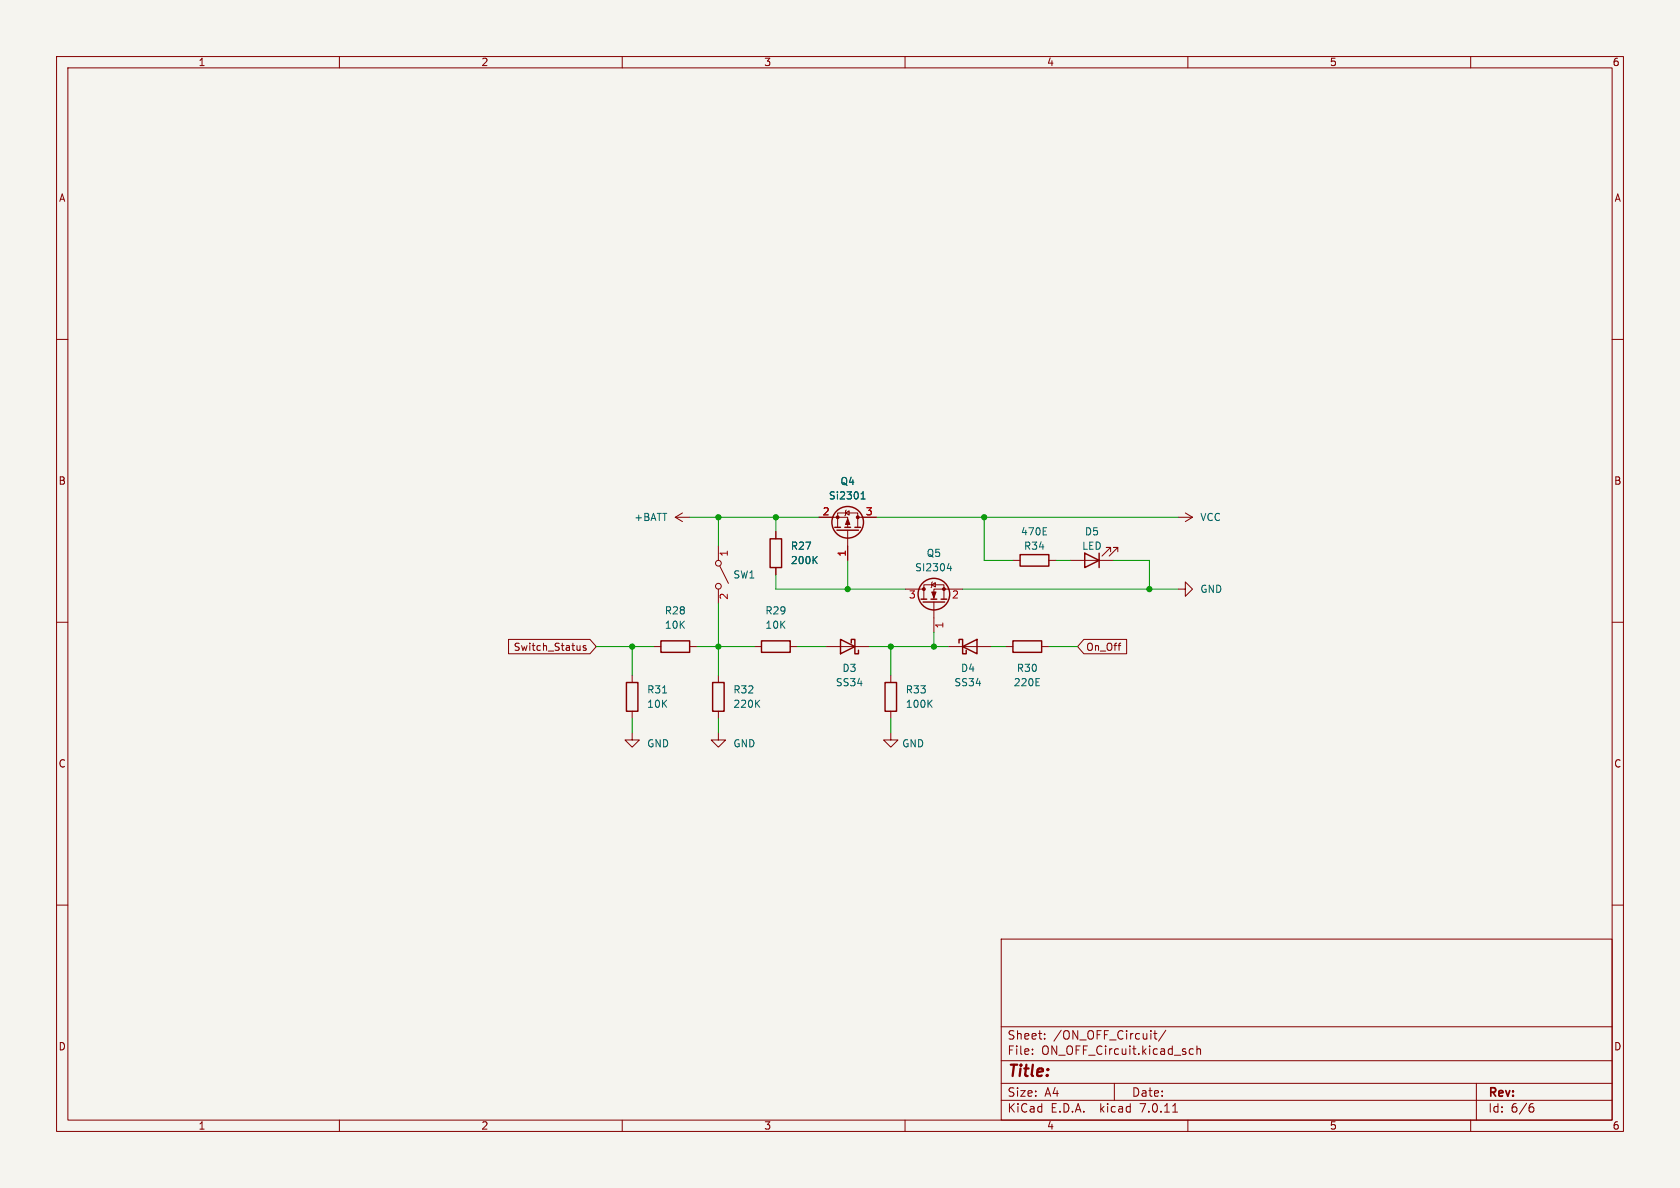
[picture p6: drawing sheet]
<svg xmlns="http://www.w3.org/2000/svg" width="297mm" height="210mm" viewBox="0 0 297 210" stroke-linecap="round" stroke-linejoin="round" font-family="sans-serif">
<path d="M0 0h297v210h-297z" fill="#f5f4ef" stroke="#f5f4ef" stroke-width=".18"/>
<g fill="none" stroke="#840000" stroke-width=".18">
<path d="M10 10h277v190h-277zM12 12h273v186h-273zM60 10v2M110 10v2M160 10v2M210 10v2M260 10v2M10 60h2M285 60h2M119.4 91.4h2.5M119.4 91.4l1.2 .8M120.6 90.7l-1.2 .7"/>
<path d="M127 96.5v2.6M137.2 94v1.3M144.8 91.4h5.1v1.8M148.1 93.2v-2.5h3.5v2.5M149.5 90.7l.6-.4v.8zM149.6 90.2l-.1 .1v.8l-.1 .1M149.9 93.7v5.4M151.6 91.4h3.3M179.1 99.1h1.2M185.4 99.1h1.3M189.2 99.1h7.6M196.3 97.5v-.7h-.7h.7l-1.5 1.5"/>
<path d="M197.6 97.5v-.7h-.8h.8l-1.5 1.5M208.3 91.4h2.5M209.5 90.7l1.3 .7M210.8 91.4l-1.3 .8M10 110h2M89.9 113h14.4l1.1 1.3-1.1 1.3h-14.4zM102.6 114.1v.9M102.6 114.8l-.2 .2M103.6 114.2l-.3-.1-.2 .2 .1 .2 .4 .1v.3h-.5M111.8 119.4v1.3M115.6 114.3h1.2M121.9 114.3h1.3"/>
<path d="M127 104.1v2.6M127 119.4v1.3M127.3 100.1l1.5 3M133.3 114.3h1.3M137.2 100.3v1.3M139.7 114.3h1.3M146 114.3h7.7M157.5 119.4v1.3M160 104.1h3.3M163.3 105.9v-2.5h3.6v2.5M164.7 103.4l.7-.4v.8zM164.8 102.9l-.1 .1v.8l-.1 .1"/>
<path d="M165.1 106.4v5.4M167.6 114.3h7.7M170.2 104.1h-5.1v1.8M177.8 114.3h1.3M184.1 114.3h1.3M191.6 113h7.6v2.6h-7.6l-1.1-1.3zM208.3 104.1h1.2v-1.2l1.3 1.2-1.3 1.3v-1.3M285 110h2M111.8 129.5v1.3h1.2l-1.2 1.3-1.3-1.3h1.3M111.8 125.7v1.3M127 129.5v1.3h1.3l-1.3 1.3-1.3-1.3h1.3M127 125.7v1.3"/>
<path d="M157.5 129.5v1.3h1.2l-1.2 1.3-1.3-1.3h1.3M157.5 125.7v1.3M10 160h2M285 160h2M177 166h108v32h-108zM60 198v2M110 198v2M160 198v2M177 194.5h108M177 191.5h108M177 187.5h108M177 181.5h108"/>
<path d="M182.5 186.3v.1M182.5 185.5v.1M184.7 183.6v.1M184.7 182.8v.1M197 191.5v3M204 182.7h.5M204.2 182.2v1.3l.3 .2M206.1 182.1l-1.3 2M207.3 196.6h.9M210 198v2M211 185.5l-.5-.1-.3 .3v.4l.2 .2h.6M211.6 185.5l.2-.1 .4 .1v.9"/>
<path d="M211.6 184.9v1.5M260 198v2M261 191.5v6.5M270.6 195.7h.3l.3 .3-.1 .5-.5 .1M271 195.1l-.4 .1"/>
<circle cx="127" cy="99.6" r=".51"/>
<circle cx="127" cy="103.6" r=".51"/>
</g>
<g fill="none" stroke="#840000" stroke-width=".25">
<path d="M136.1 95.3h2.1v5h-2.1zM147.6 93.2h1M148 93.7h3.8M149.4 93.2h1M151.1 93.2h1M180.3 98h5.1v2.1h-5.1zM191.8 97.8l2.5 1.3-2.5 1.2zM194.3 97.8v2.5M116.8 113.3h5.1v2h-5.1zM134.6 113.3h5.1v2h-5.1zM148.6 113l2.5 1.3-2.5 1.3zM150.5 113.7v-.7h.6v2.6h.7v-.7"/>
<path d="M162.8 105.9h1M163.2 106.4h3.8M164.6 105.9h1M166.4 105.9h1M169.5 113.7v-.7h.7v2.6h.6v-.7M170.2 114.3l2.5-1.3v2.6zM179.1 113.3h5v2h-5zM110.7 120.7h2.1v5h-2.1zM126 120.7h2v5h-2zM156.5 120.7h2v5h-2z"/>
<circle cx="149.9" cy="92.3" r="2.79"/>
<circle cx="165.1" cy="105" r="2.79"/>
</g>
<g fill="none" stroke="#006464" stroke-width=".18">
<path d="M143.9 98.9l.6 .7M144.5 98.4l-.8 .7M152.2 88.2h.7M152.2 87.3l.4-.4v1.3M184.4 94.6h.6M184.4 93.3h.6M167.5 100.5h.7M168.1 100.1v.8M183.2 120h.6M117.1 122.5h.8M133.8 124.3l.5 .7M134.3 123.8l-.7 .7"/>
<path d="M164.2 124.3l.6 .7M164.8 123.8l-.7 .7M183.2 121.2h.6"/>
</g>
<g fill="#840000" stroke="#840000" stroke-width=".18">
<path d="M164.7 104.6h.8l-.4 1.1z"/>
<path d="M149.9 91.7l.3 1h-.7z"/>
<circle cx="166.9" cy="104.1" r=".25"/>
<circle cx="163.3" cy="104.1" r=".25"/>
<circle cx="148.1" cy="91.4" r=".25"/>
<circle cx="151.6" cy="91.4" r=".25"/>
</g>
<g fill="none" stroke="#009600" stroke-width=".18">
<path d="M121.9 91.4h22.9M127 91.4v5.1M137.2 91.4v2.6M149.9 99.1v5M154.9 91.4h53.4M174 91.4v7.7h5.1M186.7 99.1h2.5M196.8 99.1h6.4v5M105.4 114.3h10.2M111.8 114.3v5.1M123.2 114.3h10.1M127 106.7v12.7"/>
<path d="M137.2 101.6v2.5h22.8M141 114.3h5M153.7 114.3h13.9M157.5 114.3v5.1M165.1 111.8v2.5M170.2 104.1h38.1M175.3 114.3h2.5M185.4 114.3h5.1M111.8 127v2.5M127 127v2.5M157.5 127v2.5"/>
</g>
<g fill="#009600" stroke="#009600" stroke-width=".18">
<circle cx="174" cy="91.4" r=".46"/>
<circle cx="157.5" cy="114.3" r=".46"/>
<circle cx="165.1" cy="114.3" r=".46"/>
<circle cx="203.2" cy="104.1" r=".46"/>
<circle cx="127" cy="114.3" r=".46"/>
<circle cx="137.2" cy="91.4" r=".46"/>
<circle cx="149.9" cy="104.1" r=".46"/>
<circle cx="111.8" cy="114.3" r=".46"/>
<circle cx="127" cy="91.4" r=".46"/>
</g>
<text font-size="2.8" fill="#840000" x="178" y="190.9">Title:</text>
<g font-size="2.1" fill="#840000">
<text x="178" y="184">Sheet:</text>
<text x="186.2" y="184">/ON_OFF_Circuit/</text>
<text x="178" y="186.7">File:</text>
<text x="184.1" y="186.7">ON_OFF_Circuit.kicad_sch</text>
<text x="178" y="196.9">KiCad</text>
<text x="178" y="194.1">Size:</text>
<text x="184.7" y="194.1">A4</text>
<text x="185.7" y="196.9">E.D.A.</text>
<text x="194.6" y="196.9">kicad</text>
<text x="200" y="194.1">Date:</text>
<text x="201.8" y="196.9">7.0.11</text>
<text x="263" y="194.3">Rev:</text>
<text x="263" y="196.9">Id:</text>
<text x="267.1" y="196.9">6/6</text>
</g>
<g font-size="1.8" fill="#840000">
<text x="35" y="11.9">1</text>
<text x="85" y="11.9">2</text>
<text x="135" y="11.9">3</text>
<text x="185" y="11.9">4</text>
<text x="235" y="11.9">5</text>
<text x="285" y="11.9">6</text>
<text x="10.3" y="35.9">A</text>
<text x="285.3" y="35.9">A</text>
<text x="10.3" y="85.9">B</text>
<text x="285.3" y="85.9">B</text>
<text x="90.7" y="115.3">Switch_Status</text>
<text x="191.9" y="115.3">On_Off</text>
<text x="10.3" y="135.9">C</text>
<text x="285.3" y="135.9">C</text>
<text x="10.3" y="185.9">D</text>
<text x="285.3" y="185.9">D</text>
<text x="35" y="199.9">1</text>
<text x="85" y="199.9">2</text>
<text x="135" y="199.9">3</text>
<text x="185" y="199.9">4</text>
<text x="235" y="199.9">5</text>
<text x="285" y="199.9">6</text>
</g>
<g font-size="1.8" fill="#006464">
<text x="146.4" y="88.5">Si2301</text>
<text x="148.5" y="86">Q4</text>
<text x="112" y="92.3">+BATT</text>
<text x="180.4" y="94.8">470E</text>
<text x="191.7" y="94.8">D5</text>
<text x="212.1" y="92.3">VCC</text>
<text x="139.7" y="99.9">200K</text>
<text x="139.7" y="97.4">R27</text>
<text x="161.7" y="101.2">SI2304</text>
<text x="163.7" y="98.7">Q5</text>
<text x="180.9" y="97.4">R34</text>
<text x="191.2" y="97.4">LED</text>
<text x="129.5" y="102.5">SW1</text>
<text x="212.1" y="105">GND</text>
<text x="117.4" y="108.8">R28</text>
<text x="117.4" y="111.4">10K</text>
<text x="135.2" y="108.8">R29</text>
<text x="135.2" y="111.4">10K</text>
<text x="148.8" y="119">D3</text>
<text x="169.8" y="119">D4</text>
<text x="179.7" y="119">R30</text>
<text x="114.3" y="122.8">R31</text>
<text x="114.3" y="125.3">10K</text>
<text x="129.5" y="125.3">220K</text>
<text x="129.5" y="122.8">R32</text>
<text x="147.7" y="121.5">SS34</text>
<text x="160" y="125.3">100K</text>
<text x="160" y="122.8">R33</text>
<text x="168.6" y="121.5">SS34</text>
<text x="179.1" y="121.5">220E</text>
<text x="114.3" y="132.3">GND</text>
<text x="129.5" y="132.3">GND</text>
<text x="159.4" y="132.3">GND</text>
</g>
<g font-size="1.8" fill="#a90000">
<text x="145.3" y="91.2">2</text>
<text x="153" y="91.2">3</text>
<text x="129" y="98.5" transform="rotate(-90 129 98.5)">1</text>
<text x="149.6" y="98.5" transform="rotate(-90 149.6 98.5)">1</text>
<text x="129" y="106.1" transform="rotate(-90 129 106.1)">2</text>
<text x="160.6" y="106.1">3</text>
<text x="168.2" y="106.1">2</text>
<text x="167.1" y="111.2" transform="rotate(-90 167.1 111.2)">1</text>
</g>
</svg>
